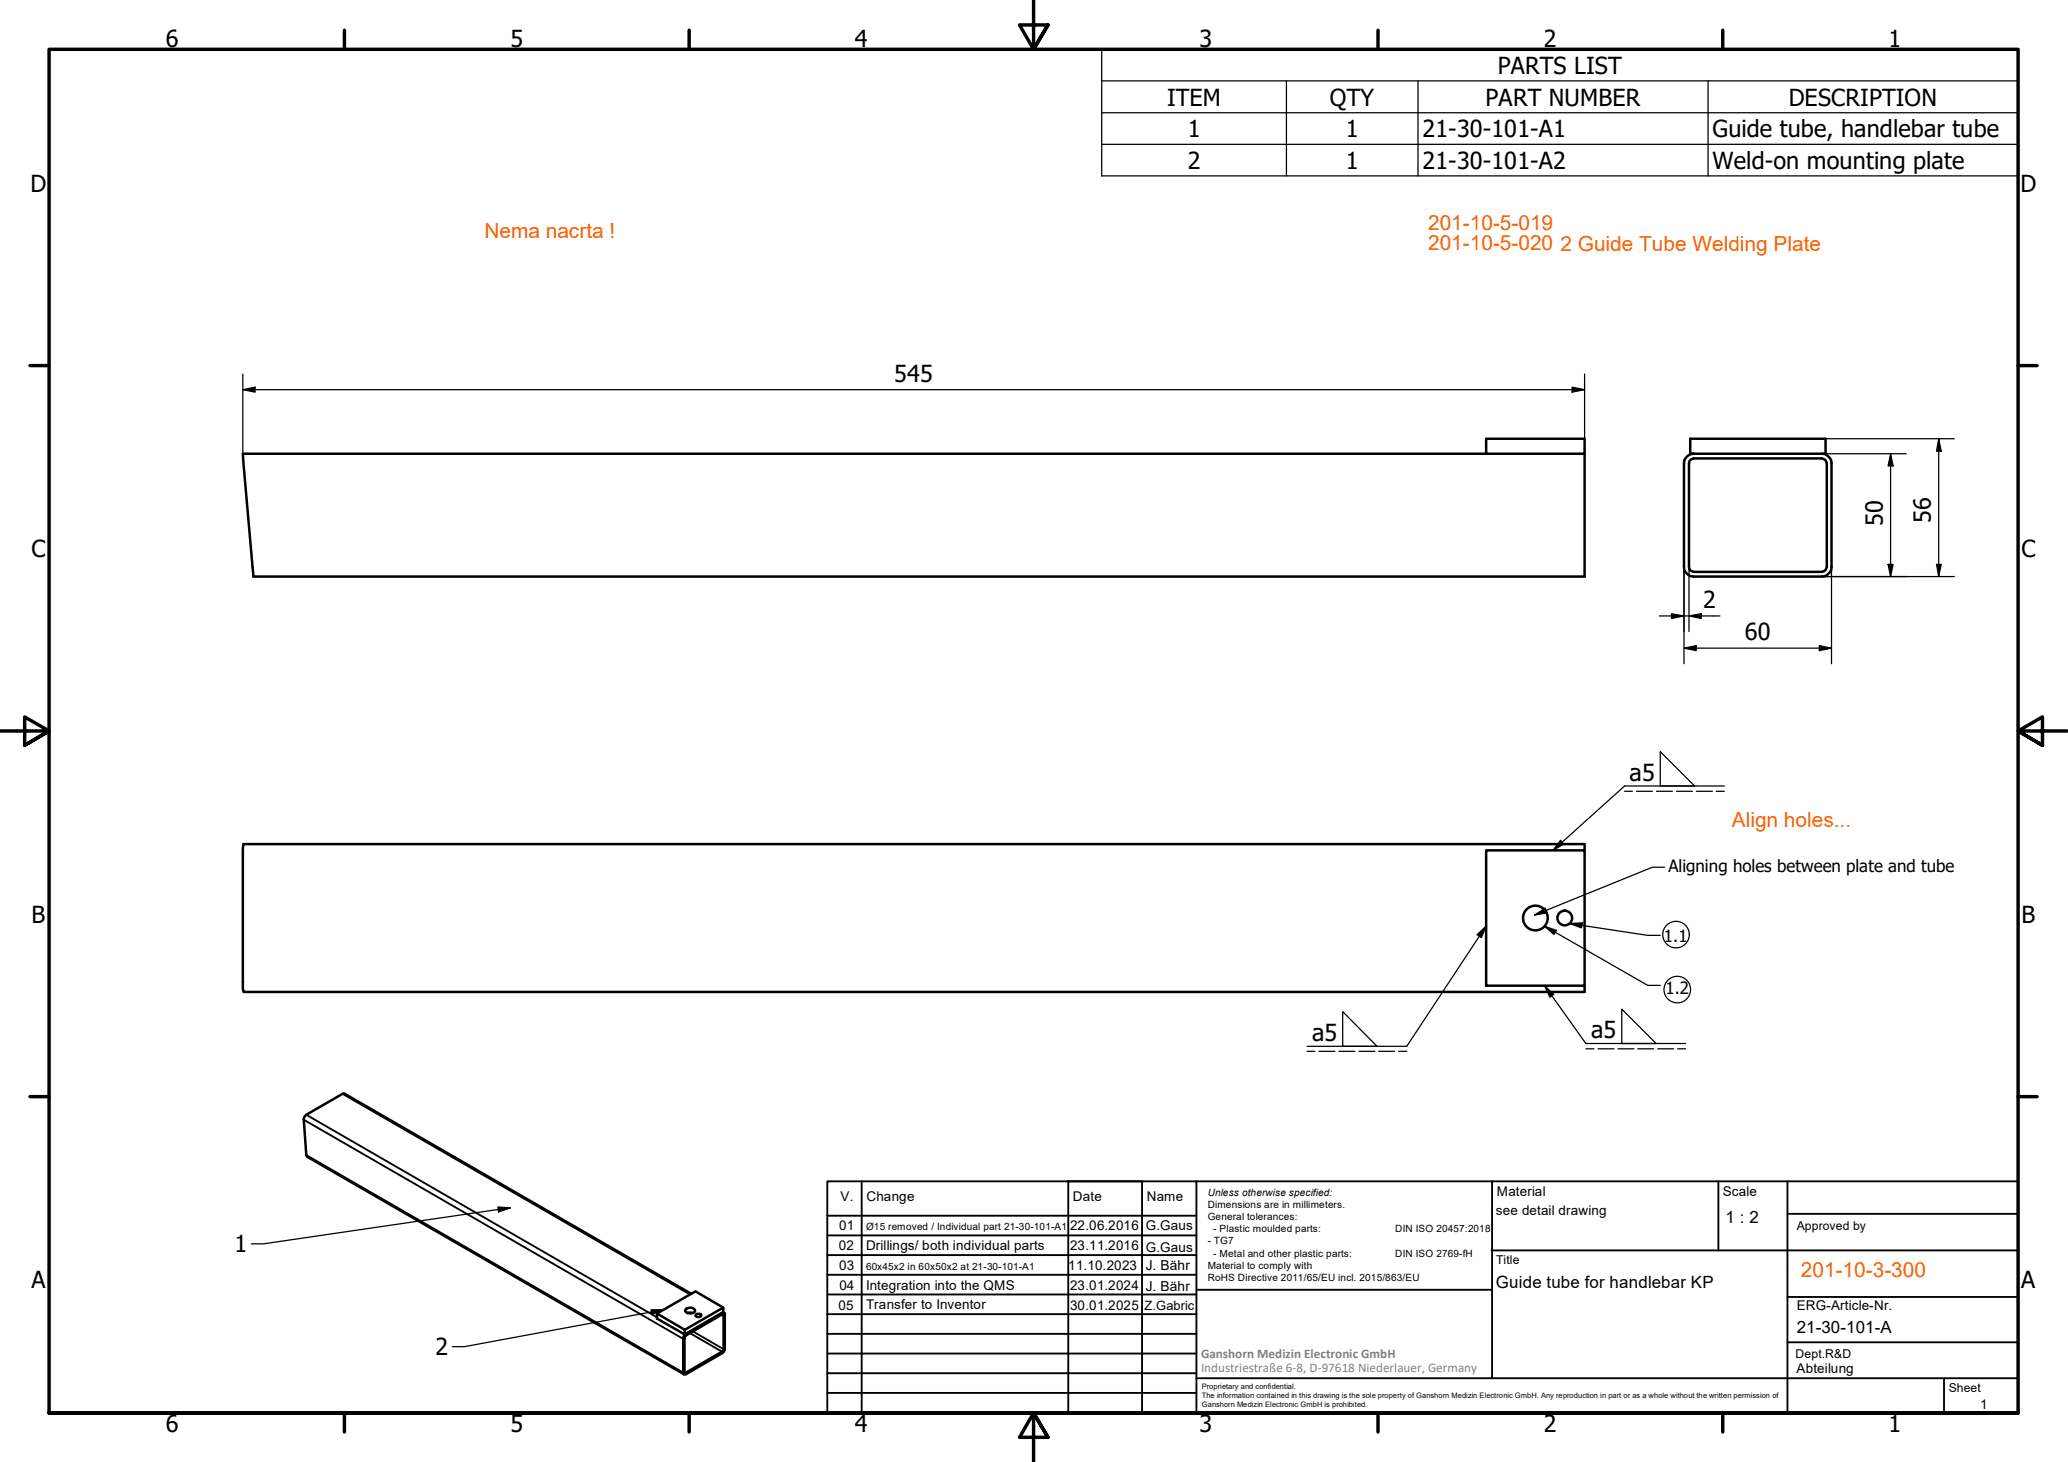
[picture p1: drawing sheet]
<svg xmlns="http://www.w3.org/2000/svg" width="420mm" height="297mm" viewBox="0 0 420 297" stroke-linecap="round" stroke-linejoin="round" font-family="sans-serif">
<!-- layer: Visible (ISO) -->
<g fill="none" stroke="#000" stroke-width=".51">
<path d="M301.9 92.2v-3.1h20v3.1h-272.6l2.2 24.9h270.4v-24.9M343.4 93.5l.7-.4h26a1.09 1.09 0 0 1 1.1 1.1v21a1.09 1.09 0 0 1-1.1 1h-26a.98 .98 0 0 1-.9-1v-21zM343.4 89.1h27.5v3.1h-27.5zM370.1 92.2a2 2 0 0 1 2 2v21a2 2 0 0 1-2 1.9h-26a2 2 0 0 1-2-1.9v-21a2 2 0 0 1 2-2M301.9 172.8h20v27.5h-20zM321.9 172.8v-1.3h-272.4l-.2 .8v28.4l.2 .8h272.4v-1.2M133.5 266.9l5.6 3.3v.9l-5.6-3.2zM139 271.3l7.7-4.6h.5l.1 7.5-.2 .4-7.9 4.7-.3-.1-.1-.2v-7.2zM139.1 270.2l7.8-4.5v.9l-7.8 4.5M139.3 266a1.24 1.24 0 0 1 1.9 .3 1.18 1.18 0 0 1-2 0zM139.4 271.3l7.3-4.2h.3l-.1 7.3-7.5 4.5h-.3v-7.1zM139.7 266.7h1"/>
<path d="M140.5 262.9l-70.6-40.7-7.7 4.3-.4 .6 .4 7.6 .3 .4 76.4 44.1M141.5 266.9h.7l.3 .3a.62 .62 0 0 1-.6 .4 .62 .62 0 0 1-.5-.4zM146.9 265.7l-5.6-3.3-7.8 4.5M146.9 266.6l.2 .1"/>
<circle cx="311.9" cy="186.5" r="2.51"/>
<circle cx="317.9" cy="186.5" r="1.49"/>
</g>
<!-- layer: Visible Narrow (ISO) -->
<path d="M61.7 227.5l77.1 44.5M62.2 226.5l71.3 41.1M62.2 234.7l76.6 44.2M69.6 222.2l70.6 40.8M139.1 278.7l.3 .2M140.2 270.9l6.5 3.7M140.8 270.5l6.2 3.6M146.7 267.1l.3 .2" fill="none" stroke="#000" stroke-width=".38"/>
<!-- layer: Symbol (ISO) -->
<g fill="none" stroke="#000" stroke-width=".25">
<path d="M223.8 16.4v-6.4h186.2v6.4M223.8 16.4h186.2v6.5M223.8 16.4v19.3h186.2v-12.8M261.4 16.4v19.3M288.1 16.4v19.3M347 16.4v19.3M223.8 22.9h186.2M223.8 29.3h186.2M337.3 152.7l7 7h-7zM350.3 159.7h-20.2l-14.6 13.1M317.1 170.7l.6 .8-2.2 1.3zM330.1 160.8h1.6"/>
<path d="M332.5 160.8h3.2M336.5 160.8h3.3M338.2 176.2h-2.5l-23.9 9.7M340.6 160.8h3.3M344.7 160.8h3.2M348.7 160.8h1.6M300.1 189.9l1.8-1.8-.9 2.4zM301.9 188.1l-16.1 24.5h-20.2M311.8 185.9l2.1-1.4 .4 1zM313.8 188.2l21 12h2.5M313.8 188.2l2.4 .8-.5 .9zM318.9 187.6l15.9 2.4h2.5"/>
<path d="M318.9 187.6l2.6-.1-.2 1zM265.6 213.6h1.5M268 213.6h3.2M272 213.6h3.3M272.8 205.5l7 7.1h-7zM276.1 213.6h3.2M280.1 213.6h3.2M284.2 213.6h1.6M313.8 200.3l8.4 11.7h20.3M313.8 200.3l1.9 1.7-.8 .6zM322.2 213.1h1.7M324.7 213.1h3.2"/>
<path d="M328.7 213.1h3.3M329.5 205l7 7h-7zM332.7 213.1h3.3M336.8 213.1h3.2M340.9 213.1h1.6M101.2 245.2l2.5 .2-2.4 .8zM103.7 245.4l-50.2 7.3h-2.4M132.3 266.1h2.5l-2.3 1zM134.8 266.1l-40.4 7.5h-2.5"/>
</g>
<!-- layer: Border (ISO) -->
<g fill="none" stroke="#000" stroke-width=".7">
<path d="M70 6.1v3.9M140 6.1v3.9M210 0v10l-2.9-4.9h5.8l-2.9 4.9 2.9-4.9M280 6.1v3.9M350 6.1v3.9M6.1 74.3h3.9M410 74.3h3.9M0 148.5h10l-5-2.8v5.7l5-2.9-5 2.9M420 148.5h-10l5-2.8v5.7l-5-2.9 5 2.9M6.1 222.8h3.9M410 222.8h3.9M10 287.1v-277.1h400v277.1h-400h400"/>
<path d="M70 287.1v3.8M140 287.1v3.8M212.9 292l-2.9-4.9 2.9 4.9h-5.8l2.9-4.9v9.9M280 287.1v3.8M350 287.1v3.8"/>
</g>
<!-- layer: TitleBlock -->
<g fill="none" stroke="#000" stroke-width=".38">
<path d="M168.1 251h75M168.1 247h75M168.1 255h75M168.1 259h75M175.1 240v47M216.9 240h15M217 240v47M232 240v47M243.1 240.1v46.9h-75v-47h241.9v47.1h-167M303 254h107M303.1 240v40M349.1 240v14"/>
<path d="M363.2 240v47.1M363.2 246.6h46.8M168.1 271h75M168.1 263h75M168.1 267h75M168.1 275h75M168.1 279h75M243.1 262.1h60M363.2 272.7h46.8M363.2 263.5h46.8M168.1 283h75M216.9 287h15"/>
<path d="M243.1 280h166.9M395 280.1v7"/>
</g>
<!-- layer: Sketch Geometry (ISO) -->
<g fill="none" stroke="#000" stroke-width=".25">
<circle cx="340.5" cy="189.9" r="2.7"/>
<circle cx="340.8" cy="201.1" r="2.7"/>
</g>
<!-- layer: Dimension (ISO) -->
<g fill="none" stroke="#000" stroke-width=".25">
<path d="M49.3 76v16.2M49.3 79.2l2.5-.5v1zM49.3 79.2h272.6M319.4 78.7l2.5 .5-2.5 .5zM321.9 76v13.1M370.1 92.2h17.2M370.9 89.1h26.2M384.1 92.2v24.9M384.1 92.2l.5 2.5h-1zM393.9 89.1l.5 2.6h-1zM393.9 89.1v28M342.1 115.2v19.7"/>
<path d="M343.2 115.2v13.1M370.1 117.1h27M372.1 115.2v19.7M383.6 114.7h1l-.5 2.4zM393.4 114.7h1l-.5 2.4zM337.1 125.1h12.3M339.6 124.7l2.5 .4-2.5 .6zM342.1 131.7l2.5-.5v1zM342.1 131.7h30M343.2 125.1l2.4-.4v1zM369.6 131.2l2.5 .5-2.5 .5z"/>
</g>
<path d="M49.3 79.2l2.5-.5v1zM319.4 78.7l2.5 .5-2.5 .5zM384.1 92.2l.5 2.5h-1zM393.9 89.1l.5 2.6h-1zM383.6 114.7h1l-.5 2.4zM393.4 114.7h1l-.5 2.4zM339.6 124.7l2.5 .4-2.5 .6zM342.1 131.7l2.5-.5v1zM343.2 125.1l2.4-.4v1zM369.6 131.2l2.5 .5-2.5 .5z" fill="#000"/>
<!-- layer: Symbol (ISO) -->
<path d="M317.1 170.7l.6 .8-2.2 1.3zM300.1 189.9l1.8-1.8-.9 2.4zM311.8 185.9l2.1-1.4 .4 1zM313.8 188.2l2.4 .8-.5 .9zM318.9 187.6l2.6-.1-.2 1zM313.8 200.3l1.9 1.7-.8 .6zM101.2 245.2l2.5 .2-2.4 .8zM132.3 266.1h2.5l-2.3 1z" fill="#000"/>
<g font-size="4.8">
<text x="33.7" y="9.6">6</text>
<text x="103.7" y="9.6">5</text>
<text x="173.7" y="9.6">4</text>
<text x="243.7" y="9.6">3</text>
<text x="313.7" y="9.6">2</text>
<text x="383.7" y="9.6">1</text>
<text x="304.3" y="15">PARTS LIST</text>
<text x="237.1" y="21.4">ITEM</text>
<text x="270.2" y="21.4">QTY</text>
<text x="301.8" y="21.4">PART NUMBER</text>
<text x="363.4" y="21.4">DESCRIPTION</text>
<text x="241.3" y="27.9">1</text>
<text x="273.4" y="27.9">1</text>
<text x="289" y="27.9">21-30-101-A1</text>
<text x="347.9" y="27.9">Guide tube, handlebar tube</text>
<text x="241.3" y="34.3">2</text>
<text x="273.4" y="34.3">1</text>
<text x="289" y="34.3">21-30-101-A2</text>
<text x="347.9" y="34.3">Weld-on mounting plate</text>
<text x="6.2" y="38.9">D</text>
<text x="410.5" y="38.9">D</text>
<text x="181.7" y="77.6">545</text>
<text x="382.5" y="106.8" transform="rotate(-90 382.5 106.8)">50</text>
<text x="392.3" y="106.3" transform="rotate(-90 392.3 106.3)">56</text>
<text x="6.4" y="113.1">C</text>
<text x="410.7" y="113.1">C</text>
<text x="346" y="123.6">2</text>
<text x="354.5" y="130.1">60</text>
<text x="331.1" y="158.6">a5</text>
<text x="6.4" y="187.4">B</text>
<text x="410.7" y="187.4">B</text>
<text x="266.6" y="211.4">a5</text>
<text x="323.3" y="210.9">a5</text>
<text x="47.6" y="254.4">1</text>
<text x="6.4" y="261.7">A</text>
<text x="410.7" y="261.7">A</text>
<text x="88.5" y="275.4">2</text>
<text x="33.7" y="290.9">6</text>
<text x="103.7" y="290.9">5</text>
<text x="173.7" y="290.9">4</text>
<text x="243.7" y="290.9">3</text>
<text x="313.7" y="290.9">2</text>
<text x="383.7" y="290.9">1</text>
</g>
<g font-size="4.2" fill="#ff6100">
<text x="290.2" y="46.7">201-10-5-019</text>
<text x="290.2" y="50.9">201-10-5-020</text>
<text x="317" y="50.9">2 Guide Tube Welding Plate</text>
</g>
<g font-size="4.2" fill="#ff6200">
<text x="98.4" y="48.3">Nema nacrta !</text>
<text x="351.9" y="168.1">Align holes...</text>
<text x="365.9" y="259.5">201-10-3-300</text>
</g>
<g font-size="3.4">
<text x="339" y="177.2">Aligning holes between plate and tube</text>
<text x="338.1" y="191.3">1.1</text>
<text x="338.4" y="201.9">1.2</text>
<text x="350.6" y="248.5">1 : 2</text>
<text x="303.9" y="261.7">Guide tube for handlebar KP</text>
<text x="365.1" y="270.9">21-30-101-A</text>
</g>
<g font-size="2.8">
<text x="232.8" y="258.1">J. Bähr</text>
<text x="232.8" y="262.4">J. Bähr</text>
</g>
<g font-size="2.7">
<text x="170.8" y="244">V.</text>
<text x="176" y="244">Change</text>
<text x="218" y="244">Date</text>
<text x="233" y="244">Name</text>
<text x="304.1" y="243">Material</text>
<text x="350" y="243.1">Scale</text>
<text x="170.5" y="249.9">01</text>
<text x="217.4" y="250">22.06.2016</text>
<text x="232.8" y="250">G.Gaus</text>
<text x="303.9" y="246.8">see detail drawing</text>
<text x="170.4" y="254">02</text>
<text x="176" y="254">Drillings/ both individual parts</text>
<text x="217.4" y="254">23.11.2016</text>
<text x="232.8" y="254.4">G.Gaus</text>
<text x="170.5" y="258.1">03</text>
<text x="170.6" y="262.1">04</text>
<text x="176" y="262.1">Integration into the QMS</text>
<text x="217" y="258.1">11.10.2023</text>
<text x="217.4" y="262.1">23.01.2024</text>
<text x="170.4" y="266.2">05</text>
<text x="176" y="265.9">Transfer to Inventor</text>
<text x="217.4" y="266.2">30.01.2025</text>
<text x="365.1" y="266.1">ERG-Article-Nr.</text>
<text x="365" y="279">Abteilung</text>
<text x="402.3" y="286.2">1</text>
</g>
<g font-size="2.7" fill="#808080">
<text x="244" y="275.8">Ganshorn Medizin Electronic GmbH</text>
<text x="244" y="278.7">Industriestraße 6-8, D-97618 Niederlauer, Germany</text>
</g>
<text font-size="2.6" x="232.5" y="266.2">Z.Gabric</text>
<g font-size="2.5">
<text x="365.1" y="249.9">Approved by</text>
<text x="304" y="256.8">Title</text>
<text x="364.8" y="275.8">Dept.R&amp;D</text>
<text x="395.9" y="282.9">Sheet</text>
</g>
<g font-size="2">
<text x="245.4" y="242.9">Unless otherwise specified:</text>
<text x="245.4" y="245.4">Dimensions are in millimeters.</text>
<text x="176" y="249.9">Ø15 removed / Individual part 21-30-101-A1</text>
<text x="245.4" y="247.9">General tolerances:</text>
<text x="246.5" y="250.4">- Plastic moulded parts:</text>
<text x="283.5" y="250.4">DIN ISO 20457:2018</text>
<text x="245.4" y="252.8">- TG7</text>
<text x="245.4" y="257.9">Material to comply with</text>
<text x="246.5" y="255.4">- Metal and other plastic parts:</text>
<text x="283.5" y="255.4">DIN ISO 2769-fH</text>
<text x="176" y="258.1">60x45x2 in 60x50x2 at 21-30-101-A1</text>
<text x="245.4" y="260.3">RoHS Directive 2011/65/EU incl. 2015/863/EU</text>
</g>
<g font-size="1.5">
<text x="244.2" y="282.2">Proprietary and confidential.</text>
<text x="244.2" y="284">The information contained in this drawing is the sole property of Ganshorn Medizin Electronic GmbH. Any reproduction in part or as a whole without the written permission of</text>
<text x="244.2" y="285.8">Ganshorn Medizin Electronic GmbH is prohibited.</text>
</g>
</svg>
